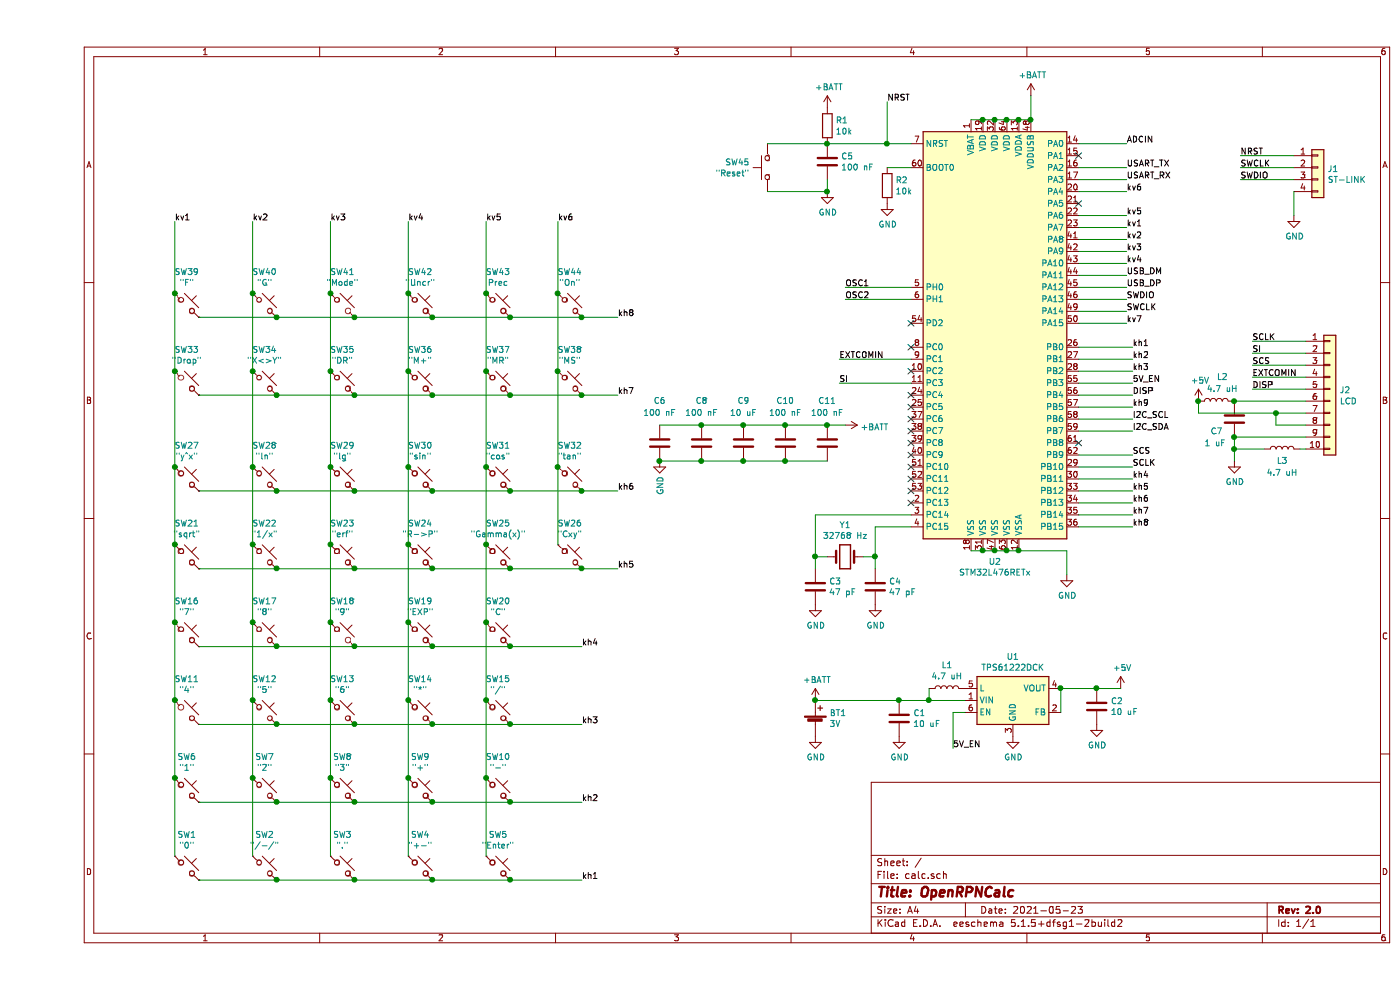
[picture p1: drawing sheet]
EESchema Schematic File Version 4
EELAYER 30 0
EELAYER END
$Descr A4 11693 8268
encoding utf-8
Sheet 1 1
Title "OpenRPNCalc"
Date "2021-05-23"
Rev "2.0"
Comp ""
Comment1 ""
Comment2 ""
Comment3 ""
Comment4 ""
$EndDescr
$Comp
L Switch:SW_Push_45deg SW39
U 1 1
P 1250 2550
F 0 "SW39" H 1250 2831 50  0000 C CNN
F 1 "\"F\"" H 1250 2740 50  0000 C CNN
F 2 "Button_Switch_SMD:SW_SPST_EVQQ2" H 1250 2550 50  0001 C CNN
F 3 "~" H 1250 2550 50  0001 C CNN
	1    1250 2550
	1    0    0    -1  
$EndComp
$Comp
L Switch:SW_Push_45deg SW40
U 1 1
P 1900 2550
F 0 "SW40" H 1900 2831 50  0000 C CNN
F 1 "\"G\"" H 1900 2740 50  0000 C CNN
F 2 "Button_Switch_SMD:SW_SPST_EVQQ2" H 1900 2550 50  0001 C CNN
F 3 "~" H 1900 2550 50  0001 C CNN
	1    1900 2550
	1    0    0    -1  
$EndComp
$Comp
L Switch:SW_Push_45deg SW41
U 1 1
P 2550 2550
F 0 "SW41" H 2550 2831 50  0000 C CNN
F 1 "\"Mode\"" H 2550 2740 50  0000 C CNN
F 2 "Button_Switch_SMD:SW_SPST_EVQQ2" H 2550 2550 50  0001 C CNN
F 3 "~" H 2550 2550 50  0001 C CNN
	1    2550 2550
	1    0    0    -1  
$EndComp
$Comp
L Switch:SW_Push_45deg SW42
U 1 1
P 3200 2550
F 0 "SW42" H 3200 2831 50  0000 C CNN
F 1 "\"Uncr\"" H 3200 2740 50  0000 C CNN
F 2 "Button_Switch_SMD:SW_SPST_EVQQ2" H 3200 2550 50  0001 C CNN
F 3 "~" H 3200 2550 50  0001 C CNN
	1    3200 2550
	1    0    0    -1  
$EndComp
$Comp
L Switch:SW_Push_45deg SW43
U 1 1
P 3850 2550
F 0 "SW43" H 3850 2831 50  0000 C CNN
F 1 "Prec" H 3850 2740 50  0000 C CNN
F 2 "Button_Switch_SMD:SW_SPST_EVQQ2" H 3850 2550 50  0001 C CNN
F 3 "~" H 3850 2550 50  0001 C CNN
	1    3850 2550
	1    0    0    -1  
$EndComp
$Comp
L Switch:SW_Push_45deg SW33
U 1 1
P 1250 3200
F 0 "SW33" H 1250 3481 50  0000 C CNN
F 1 "\"Drop\"" H 1250 3390 50  0000 C CNN
F 2 "Button_Switch_SMD:SW_SPST_EVQQ2" H 1250 3200 50  0001 C CNN
F 3 "~" H 1250 3200 50  0001 C CNN
	1    1250 3200
	1    0    0    -1  
$EndComp
$Comp
L Switch:SW_Push_45deg SW34
U 1 1
P 1900 3200
F 0 "SW34" H 1900 3481 50  0000 C CNN
F 1 "\"X<>Y\"" H 1900 3390 50  0000 C CNN
F 2 "Button_Switch_SMD:SW_SPST_EVQQ2" H 1900 3200 50  0001 C CNN
F 3 "~" H 1900 3200 50  0001 C CNN
	1    1900 3200
	1    0    0    -1  
$EndComp
$Comp
L Switch:SW_Push_45deg SW35
U 1 1
P 2550 3200
F 0 "SW35" H 2550 3481 50  0000 C CNN
F 1 "\"DR\"" H 2550 3390 50  0000 C CNN
F 2 "Button_Switch_SMD:SW_SPST_EVQQ2" H 2550 3200 50  0001 C CNN
F 3 "~" H 2550 3200 50  0001 C CNN
	1    2550 3200
	1    0    0    -1  
$EndComp
$Comp
L Switch:SW_Push_45deg SW36
U 1 1
P 3200 3200
F 0 "SW36" H 3200 3481 50  0000 C CNN
F 1 "\"M+\"" H 3200 3390 50  0000 C CNN
F 2 "Button_Switch_SMD:SW_SPST_EVQQ2" H 3200 3200 50  0001 C CNN
F 3 "~" H 3200 3200 50  0001 C CNN
	1    3200 3200
	1    0    0    -1  
$EndComp
$Comp
L Switch:SW_Push_45deg SW37
U 1 1
P 3850 3200
F 0 "SW37" H 3850 3481 50  0000 C CNN
F 1 "\"MR\"" H 3850 3390 50  0000 C CNN
F 2 "Button_Switch_SMD:SW_SPST_EVQQ2" H 3850 3200 50  0001 C CNN
F 3 "~" H 3850 3200 50  0001 C CNN
	1    3850 3200
	1    0    0    -1  
$EndComp
$Comp
L Switch:SW_Push_45deg SW27
U 1 1
P 1250 4000
F 0 "SW27" H 1250 4281 50  0000 C CNN
F 1 "\"y^x\"" H 1250 4190 50  0000 C CNN
F 2 "Button_Switch_SMD:SW_SPST_EVQQ2" H 1250 4000 50  0001 C CNN
F 3 "~" H 1250 4000 50  0001 C CNN
	1    1250 4000
	1    0    0    -1  
$EndComp
$Comp
L Switch:SW_Push_45deg SW28
U 1 1
P 1900 4000
F 0 "SW28" H 1900 4281 50  0000 C CNN
F 1 "\"ln\"" H 1900 4190 50  0000 C CNN
F 2 "Button_Switch_SMD:SW_SPST_EVQQ2" H 1900 4000 50  0001 C CNN
F 3 "~" H 1900 4000 50  0001 C CNN
	1    1900 4000
	1    0    0    -1  
$EndComp
$Comp
L Switch:SW_Push_45deg SW29
U 1 1
P 2550 4000
F 0 "SW29" H 2550 4281 50  0000 C CNN
F 1 "\"lg\"" H 2550 4190 50  0000 C CNN
F 2 "Button_Switch_SMD:SW_SPST_EVQQ2" H 2550 4000 50  0001 C CNN
F 3 "~" H 2550 4000 50  0001 C CNN
	1    2550 4000
	1    0    0    -1  
$EndComp
$Comp
L Switch:SW_Push_45deg SW30
U 1 1
P 3200 4000
F 0 "SW30" H 3200 4281 50  0000 C CNN
F 1 "\"sin\"" H 3200 4190 50  0000 C CNN
F 2 "Button_Switch_SMD:SW_SPST_EVQQ2" H 3200 4000 50  0001 C CNN
F 3 "~" H 3200 4000 50  0001 C CNN
	1    3200 4000
	1    0    0    -1  
$EndComp
$Comp
L Switch:SW_Push_45deg SW31
U 1 1
P 3850 4000
F 0 "SW31" H 3850 4281 50  0000 C CNN
F 1 "\"cos\"" H 3850 4190 50  0000 C CNN
F 2 "Button_Switch_SMD:SW_SPST_EVQQ2" H 3850 4000 50  0001 C CNN
F 3 "~" H 3850 4000 50  0001 C CNN
	1    3850 4000
	1    0    0    -1  
$EndComp
$Comp
L Switch:SW_Push_45deg SW21
U 1 1
P 1250 4650
F 0 "SW21" H 1250 4931 50  0000 C CNN
F 1 "\"sqrt\"" H 1250 4840 50  0000 C CNN
F 2 "Button_Switch_SMD:SW_SPST_EVQQ2" H 1250 4650 50  0001 C CNN
F 3 "~" H 1250 4650 50  0001 C CNN
	1    1250 4650
	1    0    0    -1  
$EndComp
$Comp
L Switch:SW_Push_45deg SW22
U 1 1
P 1900 4650
F 0 "SW22" H 1900 4931 50  0000 C CNN
F 1 "\"1/x\"" H 1900 4840 50  0000 C CNN
F 2 "Button_Switch_SMD:SW_SPST_EVQQ2" H 1900 4650 50  0001 C CNN
F 3 "~" H 1900 4650 50  0001 C CNN
	1    1900 4650
	1    0    0    -1  
$EndComp
$Comp
L Switch:SW_Push_45deg SW23
U 1 1
P 2550 4650
F 0 "SW23" H 2550 4931 50  0000 C CNN
F 1 "\"erf\"" H 2550 4840 50  0000 C CNN
F 2 "Button_Switch_SMD:SW_SPST_EVQQ2" H 2550 4650 50  0001 C CNN
F 3 "~" H 2550 4650 50  0001 C CNN
	1    2550 4650
	1    0    0    -1  
$EndComp
$Comp
L Switch:SW_Push_45deg SW24
U 1 1
P 3200 4650
F 0 "SW24" H 3200 4931 50  0000 C CNN
F 1 "\"R->P\"" H 3200 4840 50  0000 C CNN
F 2 "Button_Switch_SMD:SW_SPST_EVQQ2" H 3200 4650 50  0001 C CNN
F 3 "~" H 3200 4650 50  0001 C CNN
	1    3200 4650
	1    0    0    -1  
$EndComp
$Comp
L Switch:SW_Push_45deg SW25
U 1 1
P 3850 4650
F 0 "SW25" H 3850 4931 50  0000 C CNN
F 1 "\"Gamma(x)\"" H 3850 4840 50  0000 C CNN
F 2 "Button_Switch_SMD:SW_SPST_EVQQ2" H 3850 4650 50  0001 C CNN
F 3 "~" H 3850 4650 50  0001 C CNN
	1    3850 4650
	1    0    0    -1  
$EndComp
Wire Wire Line
	1350 2650 2000 2650
Wire Wire Line
	2000 2650 2650 2650
Connection ~ 2000 2650
Wire Wire Line
	2650 2650 3300 2650
Connection ~ 2650 2650
Wire Wire Line
	3300 2650 3950 2650
Connection ~ 3300 2650
Wire Wire Line
	1350 3300 2000 3300
Wire Wire Line
	2000 3300 2650 3300
Connection ~ 2000 3300
Wire Wire Line
	2650 3300 3300 3300
Connection ~ 2650 3300
Wire Wire Line
	3300 3300 3950 3300
Connection ~ 3300 3300
Wire Wire Line
	1350 4100 2000 4100
Connection ~ 2000 4100
Wire Wire Line
	2650 4100 3300 4100
Connection ~ 2650 4100
Wire Wire Line
	3950 4100 3300 4100
Connection ~ 3300 4100
Wire Wire Line
	1350 4750 2000 4750
Wire Wire Line
	2000 4750 2650 4750
Connection ~ 2000 4750
Wire Wire Line
	2650 4750 3300 4750
Connection ~ 2650 4750
Wire Wire Line
	3300 4750 3950 4750
Connection ~ 3300 4750
Wire Wire Line
	1800 4550 1800 3900
Wire Wire Line
	1800 3900 1800 3100
Connection ~ 1800 3900
Wire Wire Line
	1150 3100 1150 2450
Connection ~ 1150 3100
Wire Wire Line
	1800 3100 1800 2450
Connection ~ 1800 3100
Wire Wire Line
	2450 2450 2450 3100
Wire Wire Line
	2450 3100 2450 3900
Wire Wire Line
	3100 2450 3100 3100
Wire Wire Line
	3100 3100 3100 3900
Wire Wire Line
	3750 2450 3750 3100
Wire Wire Line
	3750 3100 3750 3900
Wire Wire Line
	2450 3900 2450 4550
Wire Wire Line
	3100 3900 3100 4550
Connection ~ 3100 3900
Wire Wire Line
	3750 3900 3750 4550
Connection ~ 3750 3900
Wire Wire Line
	1150 3100 1150 3900
Connection ~ 1150 3900
Wire Wire Line
	1150 3900 1150 4550
Wire Wire Line
	2000 4100 2650 4100
Connection ~ 2450 3100
Connection ~ 2450 3900
Connection ~ 3100 3100
Connection ~ 3750 3100
Wire Wire Line
	1150 2450 1150 1850
Connection ~ 1150 2450
Wire Wire Line
	1800 2450 1800 1850
Connection ~ 1800 2450
Wire Wire Line
	2450 2450 2450 1850
Connection ~ 2450 2450
Wire Wire Line
	3100 2450 3100 1850
Connection ~ 3100 2450
Wire Wire Line
	3750 2450 3750 1850
Connection ~ 3750 2450
Wire Wire Line
	3950 2650 4550 2650
Connection ~ 3950 2650
Wire Wire Line
	3950 3300 4550 3300
Connection ~ 3950 3300
Wire Wire Line
	3950 4100 4550 4100
Connection ~ 3950 4100
Wire Wire Line
	3950 4750 4550 4750
Connection ~ 3950 4750
$Comp
L Regulator_Switching:TPS61222DCK U1
U 1 1
P 8150 5850
F 0 "U1" H 8150 6217 50  0000 C CNN
F 1 "TPS61222DCK" H 8150 6126 50  0000 C CNN
F 2 "Package_TO_SOT_SMD:Texas_R-PDSO-G6" H 8150 5050 50  0001 C CNN
F 3 "http://www.ti.com/lit/ds/symlink/tps61220.pdf" H 8150 5700 50  0001 C CNN
	1    8150 5850
	1    0    0    -1  
$EndComp
$Comp
L MCU_ST_STM32L4:STM32L476RETx U2
U 1 1
P 8000 2800
F 0 "U2" H 8000 911 50  0000 C CNN
F 1 "STM32L476RETx" H 8000 820 50  0000 C CNN
F 2 "Package_QFP:LQFP-64_10x10mm_P0.5mm" H 7400 1100 50  0001 R CNN
F 3 "http://www.st.com/st-web-ui/static/active/en/resource/technical/document/datasheet/DM00108832.pdf" H 8000 2800 50  0001 C CNN
	1    8000 2800
	1    0    0    -1  
$EndComp
$Comp
L Connector_Generic:Conn_01x10 J2
U 1 1
P 10800 3250
F 0 "J2" H 10880 3242 50  0000 L CNN
F 1 "LCD" H 10880 3151 50  0000 L CNN
F 2 "My:Molex_1x10_P0.50mm_Horizontal" H 10800 3250 50  0001 C CNN
F 3 "~" H 10800 3250 50  0001 C CNN
	1    10800 3250
	1    0    0    -1  
$EndComp
$Comp
L Device:Battery_Cell BT1
U 1 1
P 6500 6050
F 0 "BT1" H 6618 6146 50  0000 L CNN
F 1 "3V" H 6618 6055 50  0000 L CNN
F 2 "Battery:BatteryHolder_Keystone_1060_1x2032" V 6500 6110 50  0001 C CNN
F 3 "~" V 6500 6110 50  0001 C CNN
	1    6500 6050
	1    0    0    -1  
$EndComp
$Comp
L power:GND #PWR03
U 1 1
P 6500 6150
F 0 "#PWR03" H 6500 5900 50  0001 C CNN
F 1 "GND" H 6505 5977 50  0000 C CNN
F 2 "" H 6500 6150 50  0001 C CNN
F 3 "" H 6500 6150 50  0001 C CNN
	1    6500 6150
	1    0    0    -1  
$EndComp
$Comp
L power:+BATT #PWR02
U 1 1
P 6500 5850
F 0 "#PWR02" H 6500 5700 50  0001 C CNN
F 1 "+BATT" H 6515 6023 50  0000 C CNN
F 2 "" H 6500 5850 50  0001 C CNN
F 3 "" H 6500 5850 50  0001 C CNN
	1    6500 5850
	1    0    0    -1  
$EndComp
$Comp
L power:GND #PWR09
U 1 1
P 8150 6150
F 0 "#PWR09" H 8150 5900 50  0001 C CNN
F 1 "GND" H 8155 5977 50  0000 C CNN
F 2 "" H 8150 6150 50  0001 C CNN
F 3 "" H 8150 6150 50  0001 C CNN
	1    8150 6150
	1    0    0    -1  
$EndComp
Wire Wire Line
	7750 5850 7450 5850
Connection ~ 6500 5850
$Comp
L Device:L L1
U 1 1
P 7600 5750
F 0 "L1" V 7790 5750 50  0000 C CNN
F 1 "4.7 uH" V 7699 5750 50  0000 C CNN
F 2 "Inductor_SMD:L_0805_2012Metric_Pad1.15x1.40mm_HandSolder" H 7600 5750 50  0001 C CNN
F 3 "~" H 7600 5750 50  0001 C CNN
	1    7600 5750
	0    -1   -1   0   
$EndComp
Wire Wire Line
	7450 5750 7450 5850
Connection ~ 7450 5850
Wire Wire Line
	7450 5850 7200 5850
Wire Wire Line
	8550 5750 8550 5950
Wire Wire Line
	7750 5950 7650 5950
$Comp
L Device:C C1
U 1 1
P 7200 6000
F 0 "C1" H 7318 6046 50  0000 L CNN
F 1 "10 uF" H 7318 5955 50  0000 L CNN
F 2 "Capacitor_SMD:C_0603_1608Metric_Pad1.05x0.95mm_HandSolder" H 7238 5850 50  0001 C CNN
F 3 "~" H 7200 6000 50  0001 C CNN
	1    7200 6000
	1    0    0    -1  
$EndComp
Connection ~ 7200 5850
Wire Wire Line
	7200 5850 6500 5850
$Comp
L power:GND #PWR08
U 1 1
P 7200 6150
F 0 "#PWR08" H 7200 5900 50  0001 C CNN
F 1 "GND" H 7205 5977 50  0000 C CNN
F 2 "" H 7200 6150 50  0001 C CNN
F 3 "" H 7200 6150 50  0001 C CNN
	1    7200 6150
	1    0    0    -1  
$EndComp
Wire Wire Line
	8550 5750 8850 5750
Connection ~ 8550 5750
$Comp
L Device:C C2
U 1 1
P 8850 5900
F 0 "C2" H 8968 5946 50  0000 L CNN
F 1 "10 uF" H 8968 5855 50  0000 L CNN
F 2 "Capacitor_SMD:C_0603_1608Metric_Pad1.05x0.95mm_HandSolder" H 8888 5750 50  0001 C CNN
F 3 "~" H 8850 5900 50  0001 C CNN
	1    8850 5900
	1    0    0    -1  
$EndComp
$Comp
L power:GND #PWR011
U 1 1
P 8850 6050
F 0 "#PWR011" H 8850 5800 50  0001 C CNN
F 1 "GND" H 8855 5877 50  0000 C CNN
F 2 "" H 8850 6050 50  0001 C CNN
F 3 "" H 8850 6050 50  0001 C CNN
	1    8850 6050
	1    0    0    -1  
$EndComp
Connection ~ 8850 5750
Wire Wire Line
	8850 5750 9050 5750
$Comp
L Device:Crystal Y1
U 1 1
P 6750 4650
F 0 "Y1" H 6750 4918 50  0000 C CNN
F 1 "32768 Hz" H 6750 4827 50  0000 C CNN
F 2 "Crystal:Crystal_SMD_2012-2Pin_2.0x1.2mm_HandSoldering" H 6750 4650 50  0001 C CNN
F 3 "~" H 6750 4650 50  0001 C CNN
	1    6750 4650
	1    0    0    -1  
$EndComp
$Comp
L Device:C C4
U 1 1
P 7000 4900
F 0 "C4" H 7115 4946 50  0000 L CNN
F 1 "47 pF" H 7115 4855 50  0000 L CNN
F 2 "Capacitor_SMD:C_0603_1608Metric_Pad1.05x0.95mm_HandSolder" H 7038 4750 50  0001 C CNN
F 3 "~" H 7000 4900 50  0001 C CNN
	1    7000 4900
	1    0    0    -1  
$EndComp
$Comp
L Device:C C3
U 1 1
P 6500 4900
F 0 "C3" H 6615 4946 50  0000 L CNN
F 1 "47 pF" H 6615 4855 50  0000 L CNN
F 2 "Capacitor_SMD:C_0603_1608Metric_Pad1.05x0.95mm_HandSolder" H 6538 4750 50  0001 C CNN
F 3 "~" H 6500 4900 50  0001 C CNN
	1    6500 4900
	1    0    0    -1  
$EndComp
Wire Wire Line
	7300 4300 6500 4300
Wire Wire Line
	6500 4300 6500 4650
Wire Wire Line
	6600 4650 6500 4650
Connection ~ 6500 4650
Wire Wire Line
	6500 4650 6500 4750
Wire Wire Line
	7000 4400 7300 4400
Wire Wire Line
	7000 4750 7000 4650
Wire Wire Line
	6900 4650 7000 4650
Connection ~ 7000 4650
Wire Wire Line
	7000 4650 7000 4400
$Comp
L power:GND #PWR06
U 1 1
P 7000 5050
F 0 "#PWR06" H 7000 4800 50  0001 C CNN
F 1 "GND" H 7005 4877 50  0000 C CNN
F 2 "" H 7000 5050 50  0001 C CNN
F 3 "" H 7000 5050 50  0001 C CNN
	1    7000 5050
	1    0    0    -1  
$EndComp
$Comp
L power:GND #PWR01
U 1 1
P 6500 5050
F 0 "#PWR01" H 6500 4800 50  0001 C CNN
F 1 "GND" H 6505 4877 50  0000 C CNN
F 2 "" H 6500 5050 50  0001 C CNN
F 3 "" H 6500 5050 50  0001 C CNN
	1    6500 5050
	1    0    0    -1  
$EndComp
Wire Wire Line
	7800 4600 7900 4600
Wire Wire Line
	8600 4600 8600 4800
Connection ~ 7900 4600
Wire Wire Line
	7900 4600 8000 4600
Connection ~ 8000 4600
Wire Wire Line
	8000 4600 8100 4600
Connection ~ 8100 4600
Wire Wire Line
	8100 4600 8200 4600
Connection ~ 8200 4600
Wire Wire Line
	8200 4600 8600 4600
$Comp
L power:GND #PWR010
U 1 1
P 8600 4800
F 0 "#PWR010" H 8600 4550 50  0001 C CNN
F 1 "GND" H 8605 4627 50  0000 C CNN
F 2 "" H 8600 4800 50  0001 C CNN
F 3 "" H 8600 4800 50  0001 C CNN
	1    8600 4800
	1    0    0    -1  
$EndComp
$Comp
L Device:C C5
U 1 1
P 6600 1350
F 0 "C5" H 6715 1396 50  0000 L CNN
F 1 "100 nF" H 6715 1305 50  0000 L CNN
F 2 "Capacitor_SMD:C_0603_1608Metric_Pad1.05x0.95mm_HandSolder" H 6638 1200 50  0001 C CNN
F 3 "~" H 6600 1350 50  0001 C CNN
	1    6600 1350
	1    0    0    -1  
$EndComp
$Comp
L Switch:SW_Push SW45
U 1 1
P 6100 1400
F 0 "SW45" V 6054 1548 50  0000 L CNN
F 1 "\"Reset\"" V 6145 1548 50  0000 L CNN
F 2 "Button_Switch_SMD:SW_SPST_EVQQ2" H 6100 1600 50  0001 C CNN
F 3 "~" H 6100 1600 50  0001 C CNN
	1    6100 1400
	0    -1   1    0   
$EndComp
Wire Wire Line
	6100 1200 6600 1200
Connection ~ 6600 1200
Wire Wire Line
	6600 1200 7100 1200
Wire Wire Line
	6600 1500 6600 1600
Wire Wire Line
	6600 1600 6100 1600
$Comp
L power:GND #PWR05
U 1 1
P 6600 1600
F 0 "#PWR05" H 6600 1350 50  0001 C CNN
F 1 "GND" H 6605 1427 50  0000 C CNN
F 2 "" H 6600 1600 50  0001 C CNN
F 3 "" H 6600 1600 50  0001 C CNN
	1    6600 1600
	1    0    0    -1  
$EndComp
Connection ~ 6600 1600
Wire Wire Line
	7800 1000 7900 1000
Connection ~ 7900 1000
Wire Wire Line
	7900 1000 8000 1000
Connection ~ 8000 1000
Wire Wire Line
	8000 1000 8100 1000
Connection ~ 8100 1000
Wire Wire Line
	8100 1000 8200 1000
Connection ~ 8200 1000
Wire Wire Line
	8200 1000 8300 1000
Connection ~ 8300 1000
$Comp
L power:+BATT #PWR012
U 1 1
P 8300 800
F 0 "#PWR012" H 8300 650 50  0001 C CNN
F 1 "+BATT" H 8315 973 50  0000 C CNN
F 2 "" H 8300 800 50  0001 C CNN
F 3 "" H 8300 800 50  0001 C CNN
	1    8300 800 
	1    0    0    -1  
$EndComp
$Comp
L Device:R R1
U 1 1
P 6600 1050
F 0 "R1" H 6670 1096 50  0000 L CNN
F 1 "10k" H 6670 1005 50  0000 L CNN
F 2 "Resistor_SMD:R_0603_1608Metric_Pad1.05x0.95mm_HandSolder" V 6530 1050 50  0001 C CNN
F 3 "~" H 6600 1050 50  0001 C CNN
	1    6600 1050
	1    0    0    -1  
$EndComp
$Comp
L power:+BATT #PWR04
U 1 1
P 6600 900
F 0 "#PWR04" H 6600 750 50  0001 C CNN
F 1 "+BATT" H 6615 1073 50  0000 C CNN
F 2 "" H 6600 900 50  0001 C CNN
F 3 "" H 6600 900 50  0001 C CNN
	1    6600 900 
	1    0    0    -1  
$EndComp
$Comp
L Device:R R2
U 1 1
P 7100 1550
F 0 "R2" H 7170 1596 50  0000 L CNN
F 1 "10k" H 7170 1505 50  0000 L CNN
F 2 "Resistor_SMD:R_0603_1608Metric_Pad1.05x0.95mm_HandSolder" V 7030 1550 50  0001 C CNN
F 3 "~" H 7100 1550 50  0001 C CNN
	1    7100 1550
	1    0    0    -1  
$EndComp
Wire Wire Line
	7100 1400 7300 1400
$Comp
L power:GND #PWR07
U 1 1
P 7100 1700
F 0 "#PWR07" H 7100 1450 50  0001 C CNN
F 1 "GND" H 7105 1527 50  0000 C CNN
F 2 "" H 7100 1700 50  0001 C CNN
F 3 "" H 7100 1700 50  0001 C CNN
	1    7100 1700
	1    0    0    -1  
$EndComp
$Comp
L Switch:SW_Push_45deg SW44
U 1 1
P 4450 2550
F 0 "SW44" H 4450 2831 50  0000 C CNN
F 1 "\"On\"" H 4450 2740 50  0000 C CNN
F 2 "Button_Switch_SMD:SW_SPST_EVQQ2" H 4450 2550 50  0001 C CNN
F 3 "~" H 4450 2550 50  0001 C CNN
	1    4450 2550
	1    0    0    -1  
$EndComp
Connection ~ 4550 2650
Wire Wire Line
	4550 2650 4850 2650
$Comp
L Switch:SW_Push_45deg SW38
U 1 1
P 4450 3200
F 0 "SW38" H 4450 3481 50  0000 C CNN
F 1 "\"MS\"" H 4450 3390 50  0000 C CNN
F 2 "Button_Switch_SMD:SW_SPST_EVQQ2" H 4450 3200 50  0001 C CNN
F 3 "~" H 4450 3200 50  0001 C CNN
	1    4450 3200
	1    0    0    -1  
$EndComp
$Comp
L Switch:SW_Push_45deg SW32
U 1 1
P 4450 4000
F 0 "SW32" H 4450 4281 50  0000 C CNN
F 1 "\"tan\"" H 4450 4190 50  0000 C CNN
F 2 "Button_Switch_SMD:SW_SPST_EVQQ2" H 4450 4000 50  0001 C CNN
F 3 "~" H 4450 4000 50  0001 C CNN
	1    4450 4000
	1    0    0    -1  
$EndComp
$Comp
L Switch:SW_Push_45deg SW26
U 1 1
P 4450 4650
F 0 "SW26" H 4450 4931 50  0000 C CNN
F 1 "\"Cxy\"" H 4450 4840 50  0000 C CNN
F 2 "Button_Switch_SMD:SW_SPST_EVQQ2" H 4450 4650 50  0001 C CNN
F 3 "~" H 4450 4650 50  0001 C CNN
	1    4450 4650
	1    0    0    -1  
$EndComp
Connection ~ 4550 3300
Wire Wire Line
	4550 3300 4850 3300
Connection ~ 4550 4100
Wire Wire Line
	4550 4100 4850 4100
Connection ~ 4550 4750
Wire Wire Line
	4550 4750 4850 4750
Wire Wire Line
	4350 1850 4350 2450
Connection ~ 4350 2450
Wire Wire Line
	4350 2450 4350 3100
Connection ~ 4350 3100
Wire Wire Line
	4350 3100 4350 3900
Connection ~ 4350 3900
Wire Wire Line
	4350 3900 4350 4550
$Comp
L Switch:SW_Push_45deg SW16
U 1 1
P 1250 5300
F 0 "SW16" H 1250 5581 50  0000 C CNN
F 1 "\"7\"" H 1250 5490 50  0000 C CNN
F 2 "Button_Switch_SMD:SW_SPST_EVQQ2" H 1250 5300 50  0001 C CNN
F 3 "~" H 1250 5300 50  0001 C CNN
	1    1250 5300
	1    0    0    -1  
$EndComp
$Comp
L Switch:SW_Push_45deg SW17
U 1 1
P 1900 5300
F 0 "SW17" H 1900 5581 50  0000 C CNN
F 1 "\"8\"" H 1900 5490 50  0000 C CNN
F 2 "Button_Switch_SMD:SW_SPST_EVQQ2" H 1900 5300 50  0001 C CNN
F 3 "~" H 1900 5300 50  0001 C CNN
	1    1900 5300
	1    0    0    -1  
$EndComp
$Comp
L Switch:SW_Push_45deg SW18
U 1 1
P 2550 5300
F 0 "SW18" H 2550 5581 50  0000 C CNN
F 1 "\"9\"" H 2550 5490 50  0000 C CNN
F 2 "Button_Switch_SMD:SW_SPST_EVQQ2" H 2550 5300 50  0001 C CNN
F 3 "~" H 2550 5300 50  0001 C CNN
	1    2550 5300
	1    0    0    -1  
$EndComp
$Comp
L Switch:SW_Push_45deg SW19
U 1 1
P 3200 5300
F 0 "SW19" H 3200 5581 50  0000 C CNN
F 1 "\"EXP\"" H 3200 5490 50  0000 C CNN
F 2 "Button_Switch_SMD:SW_SPST_EVQQ2" H 3200 5300 50  0001 C CNN
F 3 "~" H 3200 5300 50  0001 C CNN
	1    3200 5300
	1    0    0    -1  
$EndComp
$Comp
L Switch:SW_Push_45deg SW20
U 1 1
P 3850 5300
F 0 "SW20" H 3850 5581 50  0000 C CNN
F 1 "\"C\"" H 3850 5490 50  0000 C CNN
F 2 "Button_Switch_SMD:SW_SPST_EVQQ2" H 3850 5300 50  0001 C CNN
F 3 "~" H 3850 5300 50  0001 C CNN
	1    3850 5300
	1    0    0    -1  
$EndComp
Wire Wire Line
	1350 5400 2000 5400
Wire Wire Line
	2000 5400 2650 5400
Connection ~ 2000 5400
Wire Wire Line
	2650 5400 3300 5400
Connection ~ 2650 5400
Wire Wire Line
	3300 5400 3950 5400
Connection ~ 3300 5400
Wire Wire Line
	1800 5200 1800 4550
Wire Wire Line
	2450 4550 2450 5200
Wire Wire Line
	3100 4550 3100 5200
Wire Wire Line
	3750 4550 3750 5200
Wire Wire Line
	1150 4550 1150 5200
Wire Wire Line
	3950 5400 4550 5400
Connection ~ 3950 5400
Connection ~ 1150 4550
Connection ~ 1800 4550
Connection ~ 2450 4550
Connection ~ 3100 4550
Connection ~ 3750 4550
$Comp
L Switch:SW_Push_45deg SW11
U 1 1
P 1250 5950
F 0 "SW11" H 1250 6231 50  0000 C CNN
F 1 "\"4\"" H 1250 6140 50  0000 C CNN
F 2 "Button_Switch_SMD:SW_SPST_EVQQ2" H 1250 5950 50  0001 C CNN
F 3 "~" H 1250 5950 50  0001 C CNN
	1    1250 5950
	1    0    0    -1  
$EndComp
$Comp
L Switch:SW_Push_45deg SW12
U 1 1
P 1900 5950
F 0 "SW12" H 1900 6231 50  0000 C CNN
F 1 "\"5\"" H 1900 6140 50  0000 C CNN
F 2 "Button_Switch_SMD:SW_SPST_EVQQ2" H 1900 5950 50  0001 C CNN
F 3 "~" H 1900 5950 50  0001 C CNN
	1    1900 5950
	1    0    0    -1  
$EndComp
$Comp
L Switch:SW_Push_45deg SW13
U 1 1
P 2550 5950
F 0 "SW13" H 2550 6231 50  0000 C CNN
F 1 "\"6\"" H 2550 6140 50  0000 C CNN
F 2 "Button_Switch_SMD:SW_SPST_EVQQ2" H 2550 5950 50  0001 C CNN
F 3 "~" H 2550 5950 50  0001 C CNN
	1    2550 5950
	1    0    0    -1  
$EndComp
$Comp
L Switch:SW_Push_45deg SW14
U 1 1
P 3200 5950
F 0 "SW14" H 3200 6231 50  0000 C CNN
F 1 "\"*\"" H 3200 6140 50  0000 C CNN
F 2 "Button_Switch_SMD:SW_SPST_EVQQ2" H 3200 5950 50  0001 C CNN
F 3 "~" H 3200 5950 50  0001 C CNN
	1    3200 5950
	1    0    0    -1  
$EndComp
$Comp
L Switch:SW_Push_45deg SW15
U 1 1
P 3850 5950
F 0 "SW15" H 3850 6231 50  0000 C CNN
F 1 "\"/\"" H 3850 6140 50  0000 C CNN
F 2 "Button_Switch_SMD:SW_SPST_EVQQ2" H 3850 5950 50  0001 C CNN
F 3 "~" H 3850 5950 50  0001 C CNN
	1    3850 5950
	1    0    0    -1  
$EndComp
Wire Wire Line
	1350 6050 2000 6050
Wire Wire Line
	2000 6050 2650 6050
Connection ~ 2000 6050
Wire Wire Line
	2650 6050 3300 6050
Connection ~ 2650 6050
Wire Wire Line
	3300 6050 3950 6050
Connection ~ 3300 6050
Wire Wire Line
	1800 5850 1800 5200
Wire Wire Line
	2450 5200 2450 5850
Wire Wire Line
	3100 5200 3100 5850
Wire Wire Line
	3750 5200 3750 5850
Wire Wire Line
	1150 5200 1150 5850
Wire Wire Line
	3950 6050 4550 6050
Connection ~ 3950 6050
Connection ~ 3750 5200
Connection ~ 3100 5200
Connection ~ 2450 5200
Connection ~ 1800 5200
Connection ~ 1150 5200
$Comp
L Switch:SW_Push_45deg SW6
U 1 1
P 1250 6600
F 0 "SW6" H 1250 6881 50  0000 C CNN
F 1 "\"1\"" H 1250 6790 50  0000 C CNN
F 2 "Button_Switch_SMD:SW_SPST_EVQQ2" H 1250 6600 50  0001 C CNN
F 3 "~" H 1250 6600 50  0001 C CNN
	1    1250 6600
	1    0    0    -1  
$EndComp
$Comp
L Switch:SW_Push_45deg SW7
U 1 1
P 1900 6600
F 0 "SW7" H 1900 6881 50  0000 C CNN
F 1 "\"2\"" H 1900 6790 50  0000 C CNN
F 2 "Button_Switch_SMD:SW_SPST_EVQQ2" H 1900 6600 50  0001 C CNN
F 3 "~" H 1900 6600 50  0001 C CNN
	1    1900 6600
	1    0    0    -1  
$EndComp
$Comp
L Switch:SW_Push_45deg SW8
U 1 1
P 2550 6600
F 0 "SW8" H 2550 6881 50  0000 C CNN
F 1 "\"3\"" H 2550 6790 50  0000 C CNN
F 2 "Button_Switch_SMD:SW_SPST_EVQQ2" H 2550 6600 50  0001 C CNN
F 3 "~" H 2550 6600 50  0001 C CNN
	1    2550 6600
	1    0    0    -1  
$EndComp
$Comp
L Switch:SW_Push_45deg SW9
U 1 1
P 3200 6600
F 0 "SW9" H 3200 6881 50  0000 C CNN
F 1 "\"+\"" H 3200 6790 50  0000 C CNN
F 2 "Button_Switch_SMD:SW_SPST_EVQQ2" H 3200 6600 50  0001 C CNN
F 3 "~" H 3200 6600 50  0001 C CNN
	1    3200 6600
	1    0    0    -1  
$EndComp
$Comp
L Switch:SW_Push_45deg SW10
U 1 1
P 3850 6600
F 0 "SW10" H 3850 6881 50  0000 C CNN
F 1 "\"-\"" H 3850 6790 50  0000 C CNN
F 2 "Button_Switch_SMD:SW_SPST_EVQQ2" H 3850 6600 50  0001 C CNN
F 3 "~" H 3850 6600 50  0001 C CNN
	1    3850 6600
	1    0    0    -1  
$EndComp
Wire Wire Line
	1350 6700 2000 6700
Wire Wire Line
	2000 6700 2650 6700
Connection ~ 2000 6700
Wire Wire Line
	2650 6700 3300 6700
Connection ~ 2650 6700
Wire Wire Line
	3300 6700 3950 6700
Connection ~ 3300 6700
Wire Wire Line
	1800 6500 1800 5850
Wire Wire Line
	2450 5850 2450 6500
Wire Wire Line
	3100 5850 3100 6500
Wire Wire Line
	3750 5850 3750 6500
Wire Wire Line
	1150 5850 1150 6500
Wire Wire Line
	3950 6700 4550 6700
Connection ~ 3950 6700
Connection ~ 1150 5850
Connection ~ 1800 5850
Connection ~ 2450 5850
Connection ~ 3100 5850
Connection ~ 3750 5850
$Comp
L Switch:SW_Push_45deg SW1
U 1 1
P 1250 7250
F 0 "SW1" H 1250 7531 50  0000 C CNN
F 1 "\"0\"" H 1250 7440 50  0000 C CNN
F 2 "Button_Switch_SMD:SW_SPST_EVQQ2" H 1250 7250 50  0001 C CNN
F 3 "~" H 1250 7250 50  0001 C CNN
	1    1250 7250
	1    0    0    -1  
$EndComp
$Comp
L Switch:SW_Push_45deg SW2
U 1 1
P 1900 7250
F 0 "SW2" H 1900 7531 50  0000 C CNN
F 1 "\"/-/\"" H 1900 7440 50  0000 C CNN
F 2 "Button_Switch_SMD:SW_SPST_EVQQ2" H 1900 7250 50  0001 C CNN
F 3 "~" H 1900 7250 50  0001 C CNN
	1    1900 7250
	1    0    0    -1  
$EndComp
$Comp
L Switch:SW_Push_45deg SW3
U 1 1
P 2550 7250
F 0 "SW3" H 2550 7531 50  0000 C CNN
F 1 "\".\"" H 2550 7440 50  0000 C CNN
F 2 "Button_Switch_SMD:SW_SPST_EVQQ2" H 2550 7250 50  0001 C CNN
F 3 "~" H 2550 7250 50  0001 C CNN
	1    2550 7250
	1    0    0    -1  
$EndComp
$Comp
L Switch:SW_Push_45deg SW4
U 1 1
P 3200 7250
F 0 "SW4" H 3200 7531 50  0000 C CNN
F 1 "\"+-\"" H 3200 7440 50  0000 C CNN
F 2 "Button_Switch_SMD:SW_SPST_EVQQ2" H 3200 7250 50  0001 C CNN
F 3 "~" H 3200 7250 50  0001 C CNN
	1    3200 7250
	1    0    0    -1  
$EndComp
$Comp
L Switch:SW_Push_45deg SW5
U 1 1
P 3850 7250
F 0 "SW5" H 3850 7531 50  0000 C CNN
F 1 "\"Enter\"" H 3850 7440 50  0000 C CNN
F 2 "Button_Switch_SMD:SW_SPST_EVQQ2" H 3850 7250 50  0001 C CNN
F 3 "~" H 3850 7250 50  0001 C CNN
	1    3850 7250
	1    0    0    -1  
$EndComp
Wire Wire Line
	1350 7350 2000 7350
Wire Wire Line
	2000 7350 2650 7350
Connection ~ 2000 7350
Wire Wire Line
	2650 7350 3300 7350
Connection ~ 2650 7350
Wire Wire Line
	3300 7350 3950 7350
Connection ~ 3300 7350
Wire Wire Line
	1800 7150 1800 6500
Wire Wire Line
	2450 6500 2450 7150
Wire Wire Line
	3100 6500 3100 7150
Wire Wire Line
	3750 6500 3750 7150
Wire Wire Line
	1150 6500 1150 7150
Wire Wire Line
	3950 7350 4550 7350
Connection ~ 3950 7350
Connection ~ 1150 6500
Connection ~ 1800 6500
Connection ~ 2450 6500
Connection ~ 3100 6500
Connection ~ 3750 6500
Text Label 4550 7350 0    50   ~ 0
kh1
Text Label 4550 6700 0    50   ~ 0
kh2
Text Label 4550 6050 0    50   ~ 0
kh3
Text Label 4550 5400 0    50   ~ 0
kh4
Text Label 4850 4750 0    50   ~ 0
kh5
Text Label 4850 4100 0    50   ~ 0
kh6
Text Label 4850 3300 0    50   ~ 0
kh7
Text Label 4850 2650 0    50   ~ 0
kh8
Text Label 1150 1850 0    50   ~ 0
kv1
Text Label 1800 1850 0    50   ~ 0
kv2
Text Label 2450 1850 0    50   ~ 0
kv3
Text Label 3100 1850 0    50   ~ 0
kv4
Text Label 3750 1850 0    50   ~ 0
kv5
Text Label 4350 1850 0    50   ~ 0
kv6
$Comp
L power:GND #PWR014
U 1 1
P 5200 3850
F 0 "#PWR014" H 5200 3600 50  0001 C CNN
F 1 "GND" V 5205 3722 50  0000 R CNN
F 2 "" H 5200 3850 50  0001 C CNN
F 3 "" H 5200 3850 50  0001 C CNN
	1    5200 3850
	1    0    0    -1  
$EndComp
Wire Wire Line
	10500 1600 10500 1800
$Comp
L power:GND #PWR020
U 1 1
P 10500 1800
F 0 "#PWR020" H 10500 1550 50  0001 C CNN
F 1 "GND" H 10505 1627 50  0000 C CNN
F 2 "" H 10500 1800 50  0001 C CNN
F 3 "" H 10500 1800 50  0001 C CNN
	1    10500 1800
	1    0    0    -1  
$EndComp
Wire Wire Line
	10500 1500 10050 1500
$Comp
L power:+5V #PWR013
U 1 1
P 9050 5750
F 0 "#PWR013" H 9050 5600 50  0001 C CNN
F 1 "+5V" H 9065 5923 50  0000 C CNN
F 2 "" H 9050 5750 50  0001 C CNN
F 3 "" H 9050 5750 50  0001 C CNN
	1    9050 5750
	1    0    0    -1  
$EndComp
Wire Wire Line
	7650 5950 7650 6250
Text Label 7650 6250 0    50   ~ 0
5V_EN
Text Label 10050 1300 0    50   ~ 0
NRST
Text Label 10050 1500 0    50   ~ 0
SWDIO
Wire Wire Line
	10600 2850 10150 2850
Wire Wire Line
	10600 2950 10150 2950
Wire Wire Line
	10600 3050 10150 3050
Wire Wire Line
	10600 3150 10150 3150
Wire Wire Line
	10600 3250 10150 3250
Wire Wire Line
	10600 3350 10000 3350
Wire Wire Line
	10600 3450 10350 3450
Wire Wire Line
	10600 3550 10350 3550
Wire Wire Line
	10350 3550 10350 3450
Connection ~ 10350 3450
Wire Wire Line
	10600 3650 10000 3650
Text Label 10150 2850 0    50   ~ 0
SCLK
Text Label 10150 2950 0    50   ~ 0
SI
Text Label 10150 3050 0    50   ~ 0
SCS
Text Label 10150 3150 0    50   ~ 0
EXTCOMIN
Text Label 10150 3250 0    50   ~ 0
DISP
$Comp
L power:GND #PWR018
U 1 1
P 10000 3850
F 0 "#PWR018" H 10000 3600 50  0001 C CNN
F 1 "GND" H 10005 3677 50  0000 C CNN
F 2 "" H 10000 3850 50  0001 C CNN
F 3 "" H 10000 3850 50  0001 C CNN
	1    10000 3850
	1    0    0    -1  
$EndComp
Wire Wire Line
	8700 2500 9100 2500
Wire Wire Line
	8700 2600 9100 2600
Text Label 9100 2500 0    50   ~ 0
SWDIO
Text Label 9100 2600 0    50   ~ 0
SWCLK
Wire Wire Line
	8700 1400 9100 1400
Wire Wire Line
	8700 1500 9100 1500
Text Label 9100 1400 0    50   ~ 0
USART_TX
Text Label 9100 1500 0    50   ~ 0
USART_RX
Wire Wire Line
	7100 1200 7100 850 
Connection ~ 7100 1200
Wire Wire Line
	7100 1200 7300 1200
Text Label 7100 850  0    50   ~ 0
NRST
Wire Wire Line
	7300 3000 6700 3000
Text Label 6700 3000 0    50   ~ 0
EXTCOMIN
Wire Wire Line
	8700 3900 9150 3900
Text Label 9150 3900 0    50   ~ 0
SCLK
Wire Wire Line
	7300 3200 6700 3200
Text Label 6700 3200 0    50   ~ 0
SI
Wire Wire Line
	7300 2400 6750 2400
Wire Wire Line
	7300 2500 6750 2500
Text Label 6750 2400 0    50   ~ 0
OSC1
Text Label 6750 2500 0    50   ~ 0
OSC2
Wire Wire Line
	8700 2900 9150 2900
Wire Wire Line
	8700 3000 9150 3000
Wire Wire Line
	8700 3100 9150 3100
Wire Wire Line
	8700 4000 9150 4000
Wire Wire Line
	8700 4100 9150 4100
Wire Wire Line
	8700 4200 9150 4200
Wire Wire Line
	8700 4300 9150 4300
Wire Wire Line
	8700 4400 9150 4400
Wire Wire Line
	8700 1900 9100 1900
Wire Wire Line
	8700 2000 9100 2000
Wire Wire Line
	8700 2100 9100 2100
Wire Wire Line
	8700 2200 9100 2200
Wire Wire Line
	8700 2300 9100 2300
Wire Wire Line
	8700 2400 9100 2400
Text Label 9100 1900 0    50   ~ 0
kv1
Text Label 9100 2000 0    50   ~ 0
kv2
Text Label 9100 2100 0    50   ~ 0
kv3
Text Label 9100 2200 0    50   ~ 0
kv4
Text Label 9100 2300 0    50   ~ 0
USB_DM
Text Label 9100 2400 0    50   ~ 0
USB_DP
Text Label 9150 2900 0    50   ~ 0
kh1
Text Label 9150 3000 0    50   ~ 0
kh2
Text Label 9150 3100 0    50   ~ 0
kh3
Text Label 9150 4000 0    50   ~ 0
kh4
Text Label 9150 4100 0    50   ~ 0
kh5
Text Label 9150 4200 0    50   ~ 0
kh6
Text Label 9150 4300 0    50   ~ 0
kh7
Text Label 9150 4400 0    50   ~ 0
kh8
Wire Wire Line
	9150 3500 8700 3500
Wire Wire Line
	8700 3600 9150 3600
Text Label 9150 3500 0    50   ~ 0
I2C_SCL
Text Label 9150 3600 0    50   ~ 0
I2C_SDA
Wire Wire Line
	8700 1800 9100 1800
Wire Wire Line
	8700 1600 9100 1600
Text Label 9100 1800 0    50   ~ 0
kv5
Text Label 9100 1600 0    50   ~ 0
kv6
NoConn ~ 8700 1700
Wire Wire Line
	8700 1200 9100 1200
Text Label 9100 1200 0    50   ~ 0
ADCIN
NoConn ~ 8700 1300
Wire Wire Line
	8700 2700 9100 2700
Text Label 9100 2700 0    50   ~ 0
kv7
Wire Wire Line
	8700 3400 9150 3400
Text Label 9150 3400 0    50   ~ 0
kh9
NoConn ~ 8700 3700
NoConn ~ 7300 2700
NoConn ~ 7300 2900
NoConn ~ 7300 3100
NoConn ~ 7300 3300
NoConn ~ 7300 3400
NoConn ~ 7300 3500
NoConn ~ 7300 3600
NoConn ~ 7300 3700
NoConn ~ 7300 3800
NoConn ~ 7300 3900
NoConn ~ 7300 4000
NoConn ~ 7300 4100
NoConn ~ 7300 4200
$Comp
L Device:C C6
U 1 1
P 5200 3700
F 0 "C6" H 5200 3350 50  0000 C CNN
F 1 "100 nF" H 5200 3450 50  0000 C CNN
F 2 "Capacitor_SMD:C_0603_1608Metric_Pad1.05x0.95mm_HandSolder" H 5238 3550 50  0001 C CNN
F 3 "~" H 5200 3700 50  0001 C CNN
	1    5200 3700
	-1   0    0    1   
$EndComp
Wire Wire Line
	10000 3650 10000 3750
$Comp
L Device:L L3
U 1 1
P 10400 3750
F 0 "L3" V 10300 3750 50  0000 C CNN
F 1 "4.7 uH" V 10200 3750 50  0000 C CNN
F 2 "Inductor_SMD:L_0805_2012Metric_Pad1.15x1.40mm_HandSolder" H 10400 3750 50  0001 C CNN
F 3 "~" H 10400 3750 50  0001 C CNN
	1    10400 3750
	0    -1   -1   0   
$EndComp
Wire Wire Line
	10250 3750 10000 3750
Connection ~ 10000 3750
Wire Wire Line
	10000 3750 10000 3850
$Comp
L Device:L L2
U 1 1
P 9850 3350
F 0 "L2" V 10050 3300 50  0000 C CNN
F 1 "4.7 uH" V 9950 3300 50  0000 C CNN
F 2 "Inductor_SMD:L_0805_2012Metric_Pad1.15x1.40mm_HandSolder" H 9850 3350 50  0001 C CNN
F 3 "~" H 9850 3350 50  0001 C CNN
	1    9850 3350
	0    -1   -1   0   
$EndComp
Wire Wire Line
	9700 3450 9700 3350
$Comp
L power:+5V #PWR021
U 1 1
P 9700 3350
F 0 "#PWR021" H 9700 3200 50  0001 C CNN
F 1 "+5V" H 9715 3523 50  0000 C CNN
F 2 "" H 9700 3350 50  0001 C CNN
F 3 "" H 9700 3350 50  0001 C CNN
	1    9700 3350
	1    0    0    -1  
$EndComp
Connection ~ 9700 3350
$Comp
L Device:C C7
U 1 1
P 10000 3500
F 0 "C7" H 9800 3400 50  0000 L CNN
F 1 "1 uF" H 9750 3300 50  0000 L CNN
F 2 "Capacitor_SMD:C_0603_1608Metric_Pad1.05x0.95mm_HandSolder" H 10038 3350 50  0001 C CNN
F 3 "~" H 10000 3500 50  0001 C CNN
	1    10000 3500
	1    0    0    -1  
$EndComp
Connection ~ 10000 3350
Connection ~ 10000 3650
Wire Wire Line
	9700 3450 10350 3450
Wire Wire Line
	10600 3750 10550 3750
Wire Wire Line
	8700 3200 9150 3200
Text Label 9150 3200 0    50   ~ 0
5V_EN
Wire Wire Line
	8700 3300 9150 3300
Text Label 9150 3300 0    50   ~ 0
DISP
Wire Wire Line
	8700 3800 9150 3800
Text Label 9150 3800 0    50   ~ 0
SCS
Wire Wire Line
	8300 800  8300 1000
Wire Wire Line
	5200 3550 5550 3550
Wire Wire Line
	5200 3850 5550 3850
Connection ~ 5200 3850
$Comp
L Device:C C8
U 1 1
P 5550 3700
F 0 "C8" H 5550 3350 50  0000 C CNN
F 1 "100 nF" H 5550 3450 50  0000 C CNN
F 2 "Capacitor_SMD:C_0603_1608Metric_Pad1.05x0.95mm_HandSolder" H 5588 3550 50  0001 C CNN
F 3 "~" H 5550 3700 50  0001 C CNN
	1    5550 3700
	-1   0    0    1   
$EndComp
Connection ~ 5550 3850
Wire Wire Line
	5550 3850 5900 3850
Connection ~ 5550 3550
Wire Wire Line
	5550 3550 5900 3550
$Comp
L Device:C C9
U 1 1
P 5900 3700
F 0 "C9" H 5900 3350 50  0000 C CNN
F 1 "10 uF" H 5900 3450 50  0000 C CNN
F 2 "Capacitor_SMD:C_0603_1608Metric_Pad1.05x0.95mm_HandSolder" H 5938 3550 50  0001 C CNN
F 3 "~" H 5900 3700 50  0001 C CNN
	1    5900 3700
	-1   0    0    1   
$EndComp
Connection ~ 5900 3850
Connection ~ 5900 3550
$Comp
L Device:C C10
U 1 1
P 6250 3700
F 0 "C10" H 6250 3350 50  0000 C CNN
F 1 "100 nF" H 6250 3450 50  0000 C CNN
F 2 "Capacitor_SMD:C_0603_1608Metric_Pad1.05x0.95mm_HandSolder" H 6288 3550 50  0001 C CNN
F 3 "~" H 6250 3700 50  0001 C CNN
	1    6250 3700
	-1   0    0    1   
$EndComp
Connection ~ 6250 3550
Wire Wire Line
	6250 3550 6600 3550
Wire Wire Line
	5900 3850 6250 3850
Wire Wire Line
	5900 3550 6250 3550
$Comp
L power:+BATT #PWR015
U 1 1
P 6750 3550
F 0 "#PWR015" H 6750 3400 50  0001 C CNN
F 1 "+BATT" V 6765 3678 50  0000 L CNN
F 2 "" H 6750 3550 50  0001 C CNN
F 3 "" H 6750 3550 50  0001 C CNN
	1    6750 3550
	0    1    1    0   
$EndComp
$Comp
L Connector_Generic:Conn_01x04 J1
U 1 1
P 10700 1400
F 0 "J1" H 10780 1392 50  0000 L CNN
F 1 "ST-LINK" H 10780 1301 50  0000 L CNN
F 2 "Connector_PinHeader_2.54mm:PinHeader_1x04_P2.54mm_Horizontal" H 10700 1400 50  0001 C CNN
F 3 "~" H 10700 1400 50  0001 C CNN
	1    10700 1400
	1    0    0    -1  
$EndComp
Wire Wire Line
	10500 1400 10050 1400
Wire Wire Line
	10050 1300 10500 1300
Text Label 10050 1400 0    50   ~ 0
SWCLK
$Comp
L Device:C C11
U 1 1
P 6600 3700
F 0 "C11" H 6600 3350 50  0000 C CNN
F 1 "100 nF" H 6600 3450 50  0000 C CNN
F 2 "Capacitor_SMD:C_0603_1608Metric_Pad1.05x0.95mm_HandSolder" H 6638 3550 50  0001 C CNN
F 3 "~" H 6600 3700 50  0001 C CNN
	1    6600 3700
	-1   0    0    1   
$EndComp
Connection ~ 6600 3550
Wire Wire Line
	6600 3550 6750 3550
Connection ~ 6250 3850
Wire Wire Line
	6250 3850 6600 3850
$EndSCHEMATC
